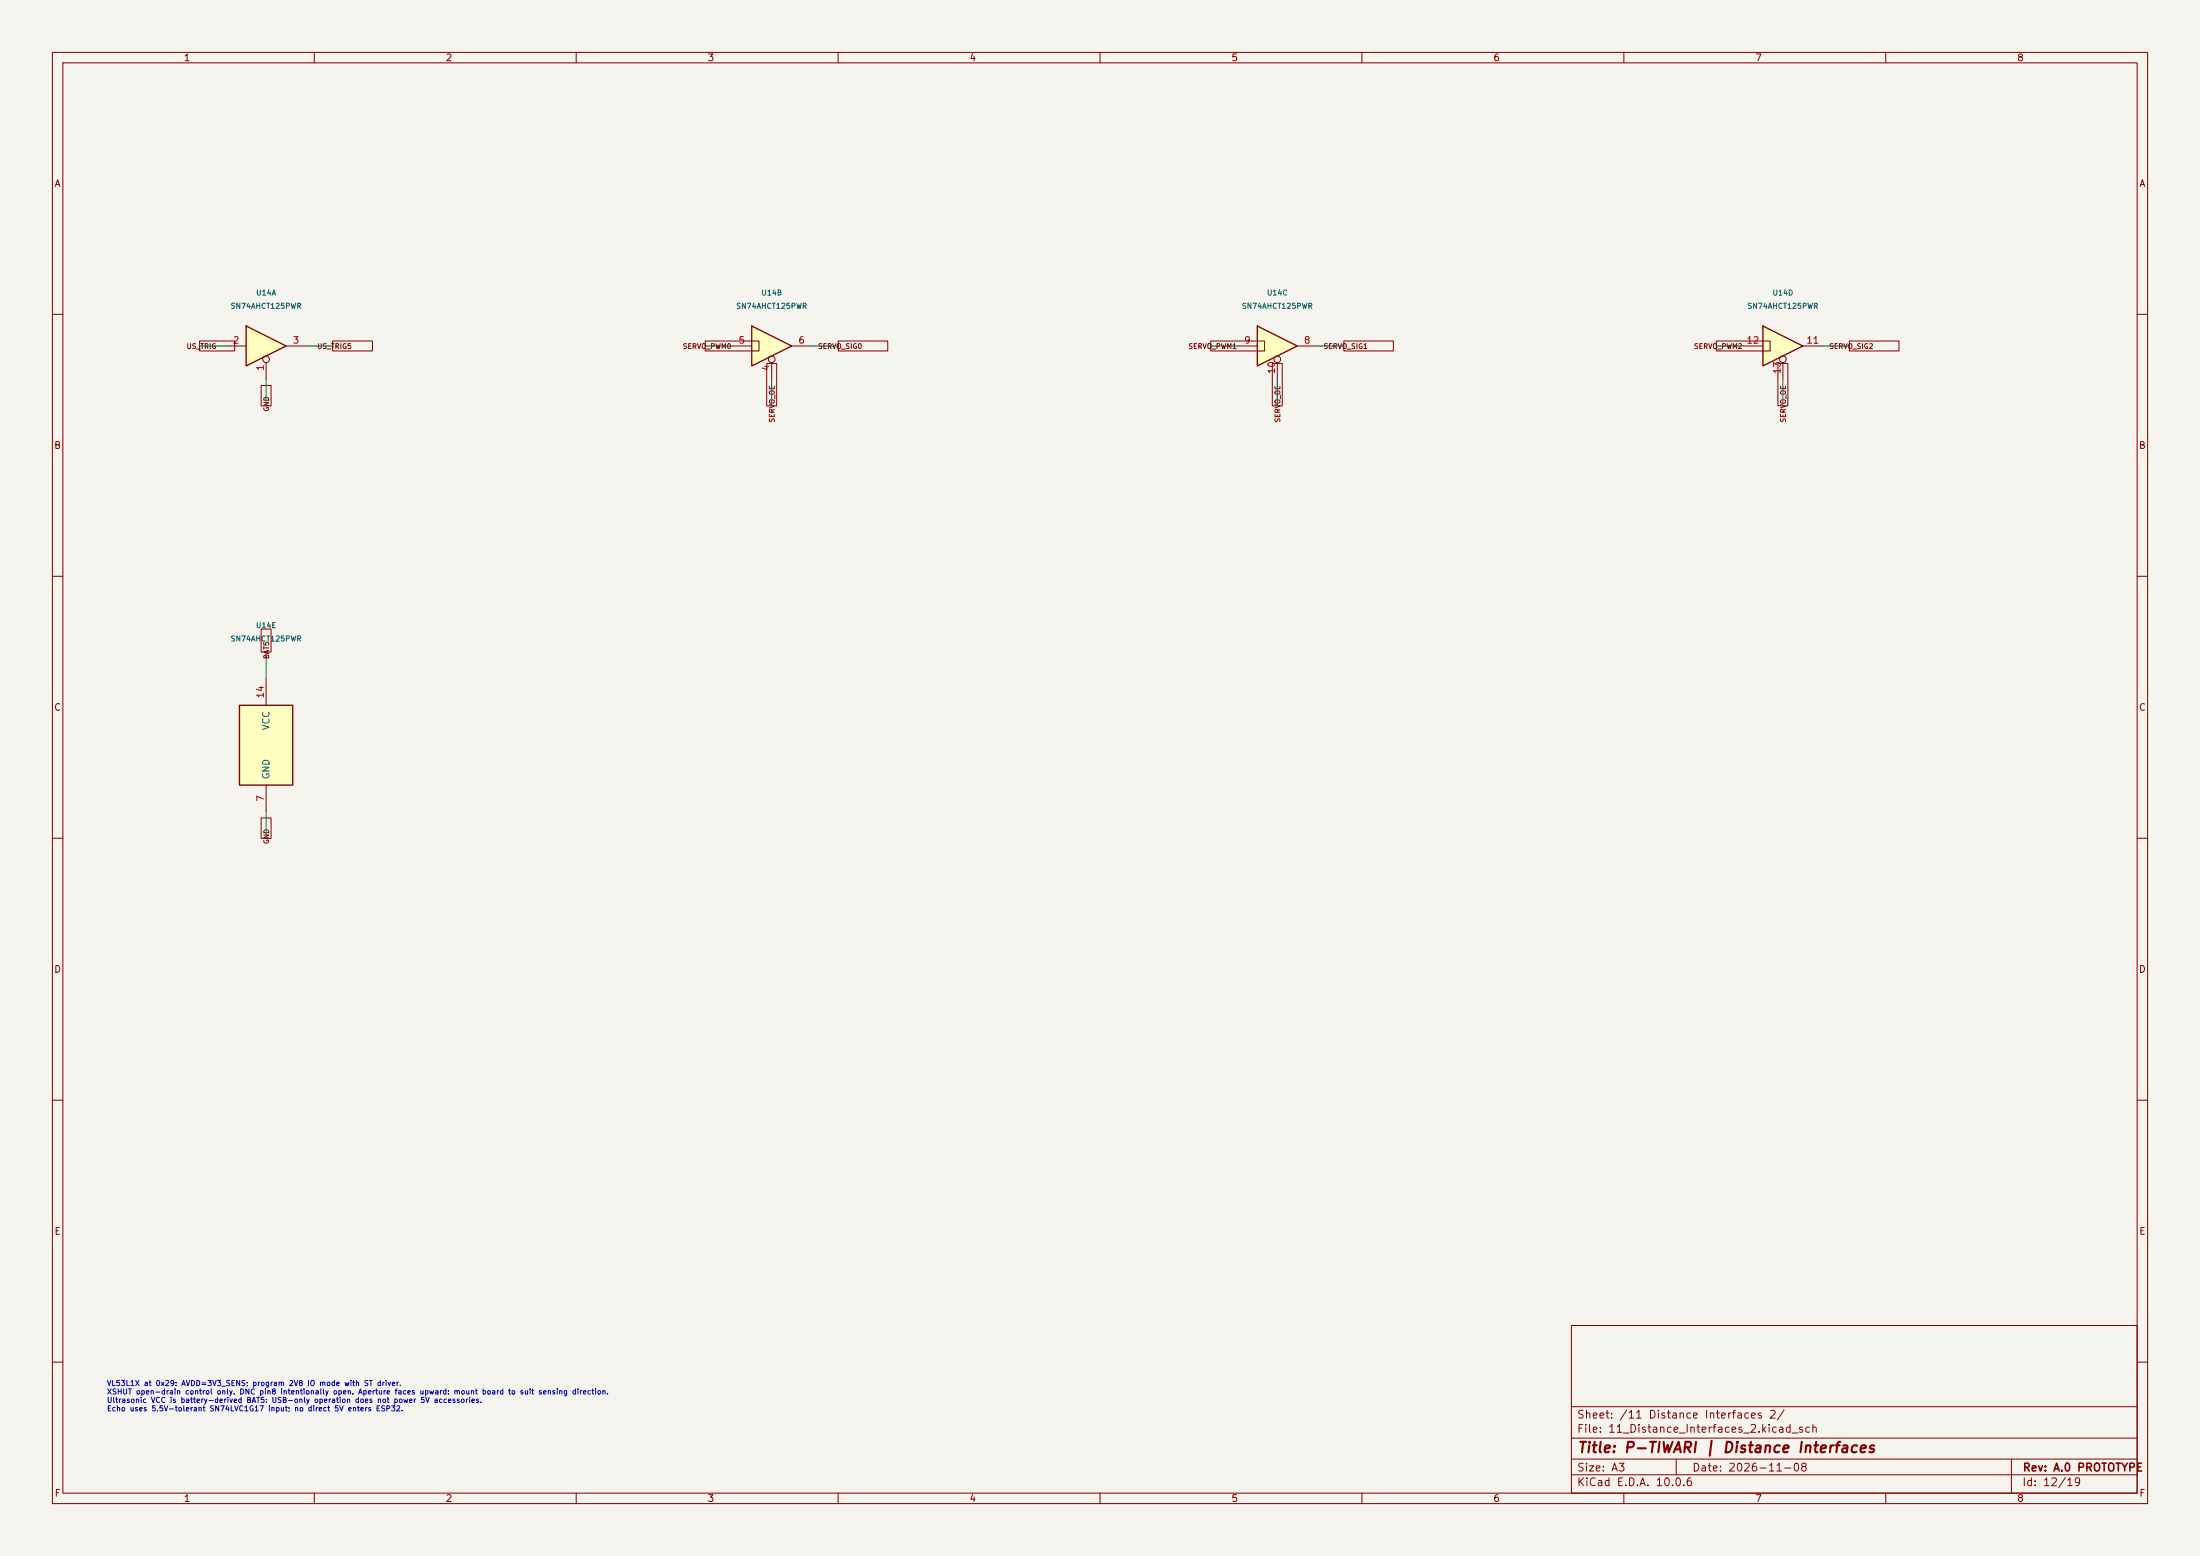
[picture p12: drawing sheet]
(kicad_sch (version 20250114) (generator "eeschema") (paper "A3") (title_block (title "P-TIWARI | Distance Interfaces") (rev "A.0 PROTOTYPE") (date "2026-11-08")) (lib_symbols (symbol "74xx:74AHCT125" (pin_names (offset 1.016)) (exclude_from_sim no) (in_bom yes) (on_board yes) (in_pos_files yes) (duplicate_pin_numbers_are_jumpers no) (property "ki_locked" "" (at 0 0 0) (show_name no) (do_not_autoplace no) (effects (font (size 1.27 1.27)))) (symbol "74AHCT125_1_0" (polyline (pts (xy -3.81 3.81) (xy -3.81 -3.81) (xy 3.81 0) (xy -3.81 3.81)) (stroke (width 0.254) (type default)) (fill (type background))) (pin input inverted (at 0 -6.35 90) (length 4.445) (name "" (effects (font (size 1.27 1.27)))) (number "1" (effects (font (size 1.27 1.27))))) (pin input line (at -7.62 0 0) (length 3.81) (name "" (effects (font (size 1.27 1.27)))) (number "2" (effects (font (size 1.27 1.27))))) (pin tri_state line (at 7.62 0 180) (length 3.81) (name "" (effects (font (size 1.27 1.27)))) (number "3" (effects (font (size 1.27 1.27)))))) (symbol "74AHCT125_2_0" (polyline (pts (xy -3.81 3.81) (xy -3.81 -3.81) (xy 3.81 0) (xy -3.81 3.81)) (stroke (width 0.254) (type default)) (fill (type background))) (pin input inverted (at 0 -6.35 90) (length 4.445) (name "" (effects (font (size 1.27 1.27)))) (number "4" (effects (font (size 1.27 1.27))))) (pin input line (at -7.62 0 0) (length 3.81) (name "" (effects (font (size 1.27 1.27)))) (number "5" (effects (font (size 1.27 1.27))))) (pin tri_state line (at 7.62 0 180) (length 3.81) (name "" (effects (font (size 1.27 1.27)))) (number "6" (effects (font (size 1.27 1.27)))))) (symbol "74AHCT125_3_0" (polyline (pts (xy -3.81 3.81) (xy -3.81 -3.81) (xy 3.81 0) (xy -3.81 3.81)) (stroke (width 0.254) (type default)) (fill (type background))) (pin tri_state line (at 7.62 0 180) (length 3.81) (name "" (effects (font (size 1.27 1.27)))) (number "8" (effects (font (size 1.27 1.27))))) (pin input line (at -7.62 0 0) (length 3.81) (name "" (effects (font (size 1.27 1.27)))) (number "9" (effects (font (size 1.27 1.27))))) (pin input inverted (at 0 -6.35 90) (length 4.445) (name "" (effects (font (size 1.27 1.27)))) (number "10" (effects (font (size 1.27 1.27)))))) (symbol "74AHCT125_4_0" (polyline (pts (xy -3.81 3.81) (xy -3.81 -3.81) (xy 3.81 0) (xy -3.81 3.81)) (stroke (width 0.254) (type default)) (fill (type background))) (pin tri_state line (at 7.62 0 180) (length 3.81) (name "" (effects (font (size 1.27 1.27)))) (number "11" (effects (font (size 1.27 1.27))))) (pin input line (at -7.62 0 0) (length 3.81) (name "" (effects (font (size 1.27 1.27)))) (number "12" (effects (font (size 1.27 1.27))))) (pin input inverted (at 0 -6.35 90) (length 4.445) (name "" (effects (font (size 1.27 1.27)))) (number "13" (effects (font (size 1.27 1.27)))))) (symbol "74AHCT125_5_0" (pin power_in line (at 0 -12.7 90) (length 5.08) (name "GND" (effects (font (size 1.27 1.27)))) (number "7" (effects (font (size 1.27 1.27))))) (pin power_in line (at 0 12.7 270) (length 5.08) (name "VCC" (effects (font (size 1.27 1.27)))) (number "14" (effects (font (size 1.27 1.27)))))) (symbol "74AHCT125_5_1" (rectangle (start -5.08 7.62) (end 5.08 -7.62) (stroke (width 0.254) (type default)) (fill (type background)))) (embedded_fonts no) (property "Reference" "U" (at 0 1.27 0) (show_name no) (do_not_autoplace no) (effects (font (size 1.27 1.27)))) (property "Value" "74AHCT125" (at 0 -1.27 0) (show_name no) (do_not_autoplace no) (effects (font (size 1.27 1.27)))) (property "Footprint" "" (at 0 0 0) (show_name no) (do_not_autoplace no) (hide yes) (effects (font (size 1.27 1.27)))) (property "Datasheet" "https://www.ti.com/lit/ds/symlink/sn74ahct125.pdf" (at 0 0 0) (show_name no) (do_not_autoplace no) (hide yes) (effects (font (size 1.27 1.27)))) (property "Description" "Quadruple Bus Buffer Gates With 3-State Outputs" (at 0 0 0) (show_name no) (do_not_autoplace no) (hide yes) (effects (font (size 1.27 1.27)))) (property "ki_keywords" "buffer 3State" (at 0 0 0) (show_name no) (do_not_autoplace no) (hide yes) (effects (font (size 1.27 1.27)))) (property "ki_fp_filters" "DIP*W7.62mm* SO14* SSOP?14* TSSOP?14* SOIC*3.9x8.7mm*P1.27mm*" (at 0 0 0) (show_name no) (do_not_autoplace no) (hide yes) (effects (font (size 1.27 1.27)))))) (wire (pts (xy 50.8 72.39) (xy 50.8 77.47)) (stroke (width 0) (type default))) (global_label "GND" (shape passive) (at 50.8 77.47 90.0) (fields_autoplaced yes) (effects (font (size 0.95 0.95)))) (wire (pts (xy 43.18 66.04) (xy 38.1 66.04)) (stroke (width 0) (type default))) (global_label "US_TRIG" (shape passive) (at 38.1 66.04 0.0) (fields_autoplaced yes) (effects (font (size 0.95 0.95)))) (wire (pts (xy 58.42 66.04) (xy 63.5 66.04)) (stroke (width 0) (type default))) (global_label "US_TRIG5" (shape passive) (at 63.5 66.04 180.0) (fields_autoplaced yes) (effects (font (size 0.95 0.95)))) (symbol (lib_id "74xx:74AHCT125") (at 50.8 66.04 0) (unit 1) (in_bom yes) (on_board yes) (dnp no) (property "Reference" "U14" (at 50.8 55.88000000000001 0) (effects (font (size 1 1)))) (property "Value" "SN74AHCT125PWR" (at 50.8 58.42000000000001 0) (effects (font (size 1 1)))) (property "Footprint" "Package_SO:TSSOP-14_4.4x5mm_P0.65mm" (at 50.8 66.04 0) (effects (font (size 1 1))) (hide yes)) (property "MPN" "SN74AHCT125PWR" (at 50.8 66.04 0) (effects (font (size 1 1))) (hide yes)) (property "Manufacturer" "Texas Instruments" (at 50.8 66.04 0) (effects (font (size 1 1))) (hide yes)) (property "Datasheet" "https://www.ti.com/lit/ds/symlink/sn74ahct125.pdf" (at 50.8 66.04 0) (effects (font (size 1 1))) (hide yes)) (pin "1") (pin "2") (pin "3")) (wire (pts (xy 147.32 72.39) (xy 147.32 77.47)) (stroke (width 0) (type default))) (global_label "SERVO_OE" (shape passive) (at 147.32 77.47 90.0) (fields_autoplaced yes) (effects (font (size 0.95 0.95)))) (wire (pts (xy 139.7 66.04) (xy 134.62 66.04)) (stroke (width 0) (type default))) (global_label "SERVO_PWM0" (shape passive) (at 134.62 66.04 0.0) (fields_autoplaced yes) (effects (font (size 0.95 0.95)))) (wire (pts (xy 154.94 66.04) (xy 160.02 66.04)) (stroke (width 0) (type default))) (global_label "SERVO_SIG0" (shape passive) (at 160.02 66.04 180.0) (fields_autoplaced yes) (effects (font (size 0.95 0.95)))) (symbol (lib_id "74xx:74AHCT125") (at 147.32 66.04 0) (unit 2) (in_bom yes) (on_board yes) (dnp no) (property "Reference" "U14" (at 147.32 55.88000000000001 0) (effects (font (size 1 1)))) (property "Value" "SN74AHCT125PWR" (at 147.32 58.42000000000001 0) (effects (font (size 1 1)))) (property "Footprint" "Package_SO:TSSOP-14_4.4x5mm_P0.65mm" (at 147.32 66.04 0) (effects (font (size 1 1))) (hide yes)) (property "MPN" "SN74AHCT125PWR" (at 147.32 66.04 0) (effects (font (size 1 1))) (hide yes)) (property "Manufacturer" "Texas Instruments" (at 147.32 66.04 0) (effects (font (size 1 1))) (hide yes)) (property "Datasheet" "https://www.ti.com/lit/ds/symlink/sn74ahct125.pdf" (at 147.32 66.04 0) (effects (font (size 1 1))) (hide yes)) (pin "4") (pin "5") (pin "6")) (wire (pts (xy 251.46 66.04) (xy 256.54 66.04)) (stroke (width 0) (type default))) (global_label "SERVO_SIG1" (shape passive) (at 256.54 66.04 180.0) (fields_autoplaced yes) (effects (font (size 0.95 0.95)))) (wire (pts (xy 236.22 66.04) (xy 231.14 66.04)) (stroke (width 0) (type default))) (global_label "SERVO_PWM1" (shape passive) (at 231.14 66.04 0.0) (fields_autoplaced yes) (effects (font (size 0.95 0.95)))) (wire (pts (xy 243.84 72.39) (xy 243.84 77.47)) (stroke (width 0) (type default))) (global_label "SERVO_OE" (shape passive) (at 243.84 77.47 90.0) (fields_autoplaced yes) (effects (font (size 0.95 0.95)))) (symbol (lib_id "74xx:74AHCT125") (at 243.83999999999997 66.04 0) (unit 3) (in_bom yes) (on_board yes) (dnp no) (property "Reference" "U14" (at 243.83999999999997 55.88000000000001 0) (effects (font (size 1 1)))) (property "Value" "SN74AHCT125PWR" (at 243.83999999999997 58.42000000000001 0) (effects (font (size 1 1)))) (property "Footprint" "Package_SO:TSSOP-14_4.4x5mm_P0.65mm" (at 243.83999999999997 66.04 0) (effects (font (size 1 1))) (hide yes)) (property "MPN" "SN74AHCT125PWR" (at 243.83999999999997 66.04 0) (effects (font (size 1 1))) (hide yes)) (property "Manufacturer" "Texas Instruments" (at 243.83999999999997 66.04 0) (effects (font (size 1 1))) (hide yes)) (property "Datasheet" "https://www.ti.com/lit/ds/symlink/sn74ahct125.pdf" (at 243.83999999999997 66.04 0) (effects (font (size 1 1))) (hide yes)) (pin "8") (pin "9") (pin "10")) (wire (pts (xy 347.98 66.04) (xy 353.06 66.04)) (stroke (width 0) (type default))) (global_label "SERVO_SIG2" (shape passive) (at 353.06 66.04 180.0) (fields_autoplaced yes) (effects (font (size 0.95 0.95)))) (wire (pts (xy 332.74 66.04) (xy 327.66 66.04)) (stroke (width 0) (type default))) (global_label "SERVO_PWM2" (shape passive) (at 327.66 66.04 0.0) (fields_autoplaced yes) (effects (font (size 0.95 0.95)))) (wire (pts (xy 340.36 72.39) (xy 340.36 77.47)) (stroke (width 0) (type default))) (global_label "SERVO_OE" (shape passive) (at 340.36 77.47 90.0) (fields_autoplaced yes) (effects (font (size 0.95 0.95)))) (symbol (lib_id "74xx:74AHCT125") (at 340.36 66.04 0) (unit 4) (in_bom yes) (on_board yes) (dnp no) (property "Reference" "U14" (at 340.36 55.88000000000001 0) (effects (font (size 1 1)))) (property "Value" "SN74AHCT125PWR" (at 340.36 58.42000000000001 0) (effects (font (size 1 1)))) (property "Footprint" "Package_SO:TSSOP-14_4.4x5mm_P0.65mm" (at 340.36 66.04 0) (effects (font (size 1 1))) (hide yes)) (property "MPN" "SN74AHCT125PWR" (at 340.36 66.04 0) (effects (font (size 1 1))) (hide yes)) (property "Manufacturer" "Texas Instruments" (at 340.36 66.04 0) (effects (font (size 1 1))) (hide yes)) (property "Datasheet" "https://www.ti.com/lit/ds/symlink/sn74ahct125.pdf" (at 340.36 66.04 0) (effects (font (size 1 1))) (hide yes)) (pin "11") (pin "12") (pin "13")) (wire (pts (xy 50.8 154.94) (xy 50.8 160.02)) (stroke (width 0) (type default))) (global_label "GND" (shape passive) (at 50.8 160.02 90.0) (fields_autoplaced yes) (effects (font (size 0.95 0.95)))) (wire (pts (xy 50.8 129.54) (xy 50.8 124.46)) (stroke (width 0) (type default))) (global_label "BAT5" (shape passive) (at 50.8 124.46 270.0) (fields_autoplaced yes) (effects (font (size 0.95 0.95)))) (symbol (lib_id "74xx:74AHCT125") (at 50.8 142.24 0) (unit 5) (in_bom yes) (on_board yes) (dnp no) (property "Reference" "U14" (at 50.8 119.38000000000002 0) (effects (font (size 1 1)))) (property "Value" "SN74AHCT125PWR" (at 50.8 121.92000000000003 0) (effects (font (size 1 1)))) (property "Footprint" "Package_SO:TSSOP-14_4.4x5mm_P0.65mm" (at 50.8 142.24 0) (effects (font (size 1 1))) (hide yes)) (property "MPN" "SN74AHCT125PWR" (at 50.8 142.24 0) (effects (font (size 1 1))) (hide yes)) (property "Manufacturer" "Texas Instruments" (at 50.8 142.24 0) (effects (font (size 1 1))) (hide yes)) (property "Datasheet" "https://www.ti.com/lit/ds/symlink/sn74ahct125.pdf" (at 50.8 142.24 0) (effects (font (size 1 1))) (hide yes)) (pin "7") (pin "14")) (text "VL53L1X at 0x29: AVDD=3V3_SENS; program 2V8 IO mode with ST driver.\nXSHUT open-drain control only. DNC pin8 intentionally open. Aperture faces upward: mount board to suit sensing direction.\nUltrasonic VCC is battery-derived BAT5: USB-only operation does not power 5V accessories.\nEcho uses 5.5V-tolerant SN74LVC1G17 input; no direct 5V enters ESP32." (at 20.32 266.7 0) (effects (font (size 1.0 1.0)) (justify left))) (embedded_fonts no))
